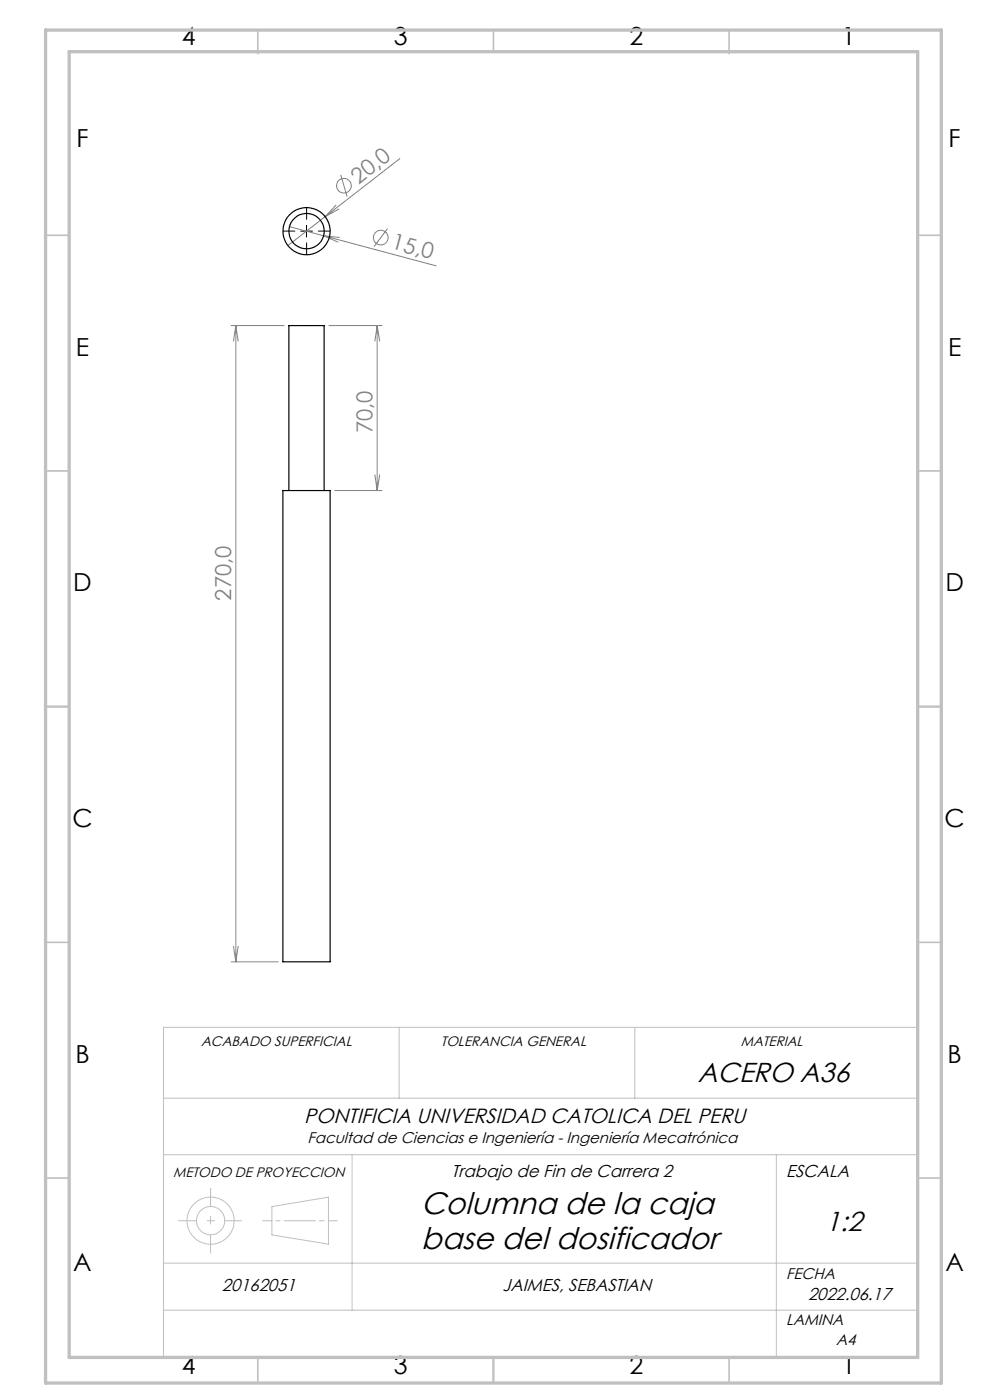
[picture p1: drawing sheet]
<svg xmlns="http://www.w3.org/2000/svg" width="210mm" height="297mm" viewBox="0 0 210 297" stroke-linecap="round" stroke-linejoin="round" font-family="sans-serif">
<g fill="none" stroke="#808080" stroke-width=".21">
<path d="M72.3 37.1l1.3 4.6M84.8 33.7l-23.7 18.4M61.4 48.1l31.1 8.3M71.3 43.5l-2.3 2.5 2.9-1.7M72 50.4l-3.3-.4 3 1.4M82.2 48.5l-2.9 3.8M49 69.1h11.3M50 69.1v134.9M50 69.1l.5 3.3M50 69.1l-.5 3.3M69.8 69.1h11.2M80 69.1v35"/>
<path d="M80 69.1l.5 3.3M80 69.1l-.5 3.3M71 104.1h10M79.5 100.7l.5 3.4M80.5 100.7l-.5 3.4M49 204h10M49.5 200.8l.5 3.2M50.5 200.8l-.5 3.2"/>
<circle cx="73" cy="39.4" r="1.55"/>
<circle cx="80.8" cy="50.4" r="1.56"/>
</g>
<g fill="none" stroke="#c0c0c0" stroke-width=".21">
<path d="M84.7 217.9v15.1M134.7 217.9v15.1M194.7 217.9h-160v70.1M34.7 233h160M34.7 245h160M37.9 259h3.8M44 259h1.5M44.7 252.2v3.8M44.7 258v1.7M47.7 259h3.6M55.7 259h2M57.7 256l12-2v9.9l-12-1.9z"/>
<path d="M58.5 259h.9M60.3 259h6.6M67.7 259h1.1M69.7 259h1.8M74.7 245v33M164.7 245v43M34.7 268h160M34.7 278h160M44.7 262v3.8"/>
<circle cx="44.7" cy="259" r="5"/>
<circle cx="44.7" cy="259" r="3"/>
</g>
<path d="M62.5 49h-2.5M65 46.5v-2.5M65 51.5v2.5M67.5 49h2.5" fill="none" stroke="#000" stroke-width=".21" stroke-dasharray="15.2 1.3 1.3 1.3"/>
<path d="M63.8 49h2.5M65 47.8v2.5" fill="none" stroke="#000" stroke-width=".21"/>
<g fill="none" stroke="#c0c0c0" stroke-width=".35">
<path d="M54.7 6.4v5M104.7 6.4v4.6M154.7 6.4v5M9.7 49.9h5M194.7 49.9h5M9.7 99.9h5M194.7 99.9h5M9.7 149.9h5M194.7 149.9h5M9.7 199.9h5M194.7 199.9h5M9.7 249.9h5"/>
<path d="M194.7 249.9h5M54.7 288.4v5M104.7 288v5.4M154.7 288.4v5"/>
</g>
<path d="M9.7 6.4h190v287h-190zM14.7 11h180v277h-180z" fill="none" stroke="#c0c0c0" stroke-width=".7"/>
<g fill="none" stroke="#000" stroke-width=".25">
<path d="M60 104.1h10v99.9h-10zM61.3 104.1v-35h7.5v35"/>
<circle cx="65" cy="49" r="5"/>
<circle cx="65" cy="49" r="3.7"/>
</g>
<g font-size="6.6">
<text x="89.4" y="257.6">Columna de la caja</text>
<text x="89.4" y="265">base del dosificador</text>
</g>
<g font-size="5.8">
<text x="148" y="229.6">ACERO A36</text>
<text x="175.1" y="261.1">1:2</text>
</g>
<g font-size="5.3">
<text x="38.5" y="9.5">4</text>
<text x="83.5" y="9.5">3</text>
<text x="133.6" y="9.5">2</text>
<text x="178.6" y="9.5">1</text>
<text x="16.2" y="31.2">F</text>
<text x="201.2" y="31.2">F</text>
<text x="16.1" y="75.5">E</text>
<text x="201.1" y="75.5">E</text>
<text x="15.5" y="125.5">D</text>
<text x="200.5" y="125.5">D</text>
<text x="15.4" y="175.5">C</text>
<text x="200.4" y="175.5">C</text>
<text x="16" y="225.5">B</text>
<text x="201" y="225.5">B</text>
<text x="15.5" y="269.7">A</text>
<text x="200.5" y="269.7">A</text>
<text x="38.5" y="291.5">4</text>
<text x="83.5" y="291.5">3</text>
<text x="133.6" y="291.5">2</text>
<text x="178.6" y="291.5">1</text>
</g>
<g font-size="4.7" fill="#808080">
<text x="76" y="39.2" transform="rotate(-38 76 39.2)">20,0</text>
<text x="82.8" y="52.7" transform="rotate(15 82.8 52.7)">15,0</text>
<text x="79" y="91.9" transform="rotate(-90 79 91.9)">70,0</text>
<text x="49" y="127.4" transform="rotate(-90 49 127.4)">270,0</text>
</g>
<text font-size="4.4" x="64.5" y="238.2">PONTIFICIA UNIVERSIDAD CATOLICA DEL PERU</text>
<g font-size="3.7">
<text x="95.8" y="249.8">Trabajo de Fin de Carrera 2</text>
<text x="166.7" y="249.8">ESCALA</text>
<text x="47.1" y="273.8">20162051</text>
<text x="106.6" y="273.8">JAIMES, SEBASTIAN</text>
<text x="171.4" y="275.8">2022.06.17</text>
</g>
<g font-size="3.3">
<text x="65.3" y="242.4">Facultad de Ciencias e Ingeniería - Ingeniería Mecatrónica</text>
<text x="166.7" y="271.4">FECHA</text>
<text x="166.7" y="281.1">LAMINA</text>
<text x="177.4" y="285.3">A4</text>
</g>
<g font-size="2.9">
<text x="42.6" y="222">ACABADO SUPERFICIAL</text>
<text x="93.5" y="222">TOLERANCIA GENERAL</text>
<text x="157.1" y="222">MATERIAL</text>
<text x="36.7" y="249.8">METODO DE PROYECCION</text>
</g>
</svg>
